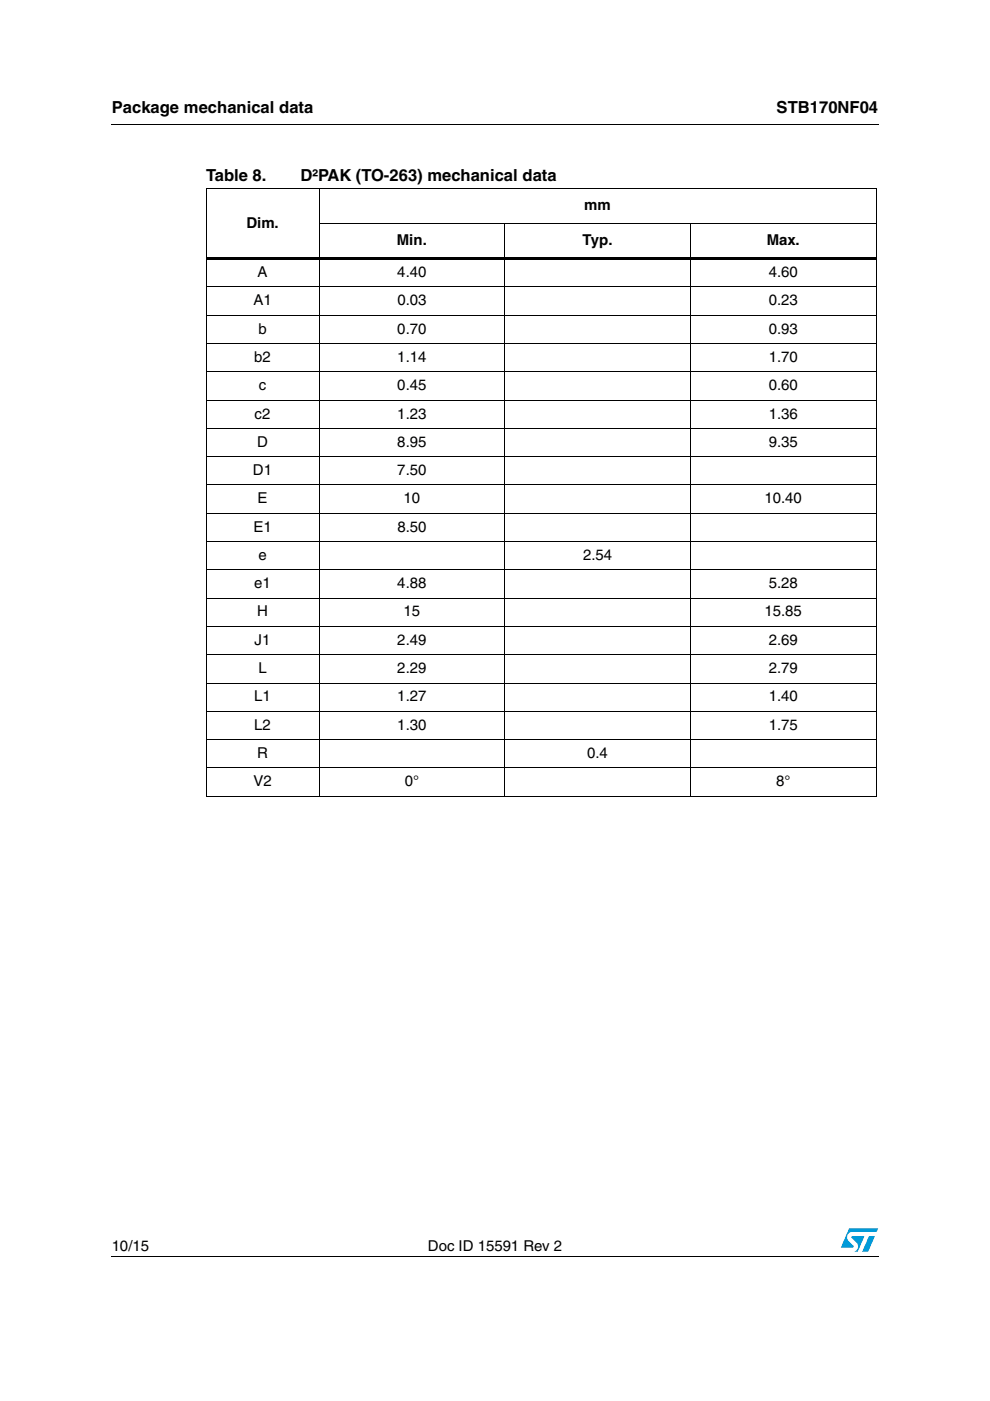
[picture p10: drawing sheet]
<svg xmlns="http://www.w3.org/2000/svg" width="210mm" height="297mm" viewBox="0 0 210 297" stroke-linecap="round" stroke-linejoin="round" font-family="sans-serif">
<g fill="#009ad9">
<path d="M184.2 262.1h1.3l-1.4 3.3h-1.3z"/>
<path d="M180 260.5h6.2l-.3 .7h-5.2a1.13 1.13 0 0 0-1 .7 1.13 1.13 0 0 0 .3 1.3l1 .9-.1 .4h-2.6z"/>
<path d="M180.6 262.1h2.7l-1.4 3.3h-.7a1.18 1.18 0 0 0 .4-1.9l-1.1-1z"/>
</g>
<path d="M23.6 26.2l.1 .2zM43.6 54.6h142.2v.6h-142.2zM23.6 266.3l.1 .1z" fill="#000"/>
<g fill="none" stroke="#000" stroke-width=".21">
<path d="M23.7 26.3h162.6M67.6 40v128.9M43.6 40h142.2M43.7 40.1v128.6M67.6 47.5h118.2M107 47.4v121.5M146.4 47.4v121.5M185.8 40.1v128.6M43.6 60.8h142.2M43.6 66.8h142.2M43.6 72.9h142.2M43.6 78.8h142.2"/>
<path d="M43.6 84.8h142.2M43.6 90.8h142.2M43.6 96.8h142.2M43.6 102.8h142.2M43.6 108.8h142.2M43.6 114.8h142.2M43.6 120.8h142.2M43.6 126.8h142.2M43.6 132.8h142.2M43.6 138.8h142.2M43.6 144.8h142.2M43.6 150.8h142.2"/>
<path d="M43.6 156.8h142.2M43.6 162.8h142.2M43.6 168.8h142.2M23.7 266.4h162.6"/>
</g>
<g font-size="3.5">
<text x="23.7" y="23.9">Package mechanical data</text>
<text x="164.6" y="23.9">STB170NF04</text>
<text x="43.7" y="38.5">Table 8.</text>
<text x="63.7" y="38.5">D²PAK (TO-263) mechanical data</text>
</g>
<g font-size="3.2">
<text x="123.9" y="44.6">mm</text>
<text x="52.2" y="48.3">Dim.</text>
<text x="84.2" y="52">Min.</text>
<text x="123.5" y="52">Typ.</text>
<text x="162.6" y="52">Max.</text>
<text x="54.6" y="58.7">A</text>
<text x="84.2" y="58.7">4.40</text>
<text x="163" y="58.7">4.60</text>
<text x="53.7" y="64.7">A1</text>
<text x="84.3" y="64.7">0.03</text>
<text x="163" y="64.7">0.23</text>
<text x="54.8" y="70.7">b</text>
<text x="84.2" y="70.7">0.70</text>
<text x="163" y="70.7">0.93</text>
<text x="53.9" y="76.7">b2</text>
<text x="84.2" y="76.7">1.14</text>
<text x="163" y="76.7">1.70</text>
<text x="54.9" y="82.7">c</text>
<text x="84.2" y="82.7">0.45</text>
<text x="163" y="82.7">0.60</text>
<text x="54" y="88.7">c2</text>
<text x="84.2" y="88.7">1.23</text>
<text x="163" y="88.7">1.36</text>
<text x="54.5" y="94.7">D</text>
<text x="84.2" y="94.7">8.95</text>
<text x="163" y="94.7">9.35</text>
<text x="53.6" y="100.7">D1</text>
<text x="84.2" y="100.7">7.50</text>
<text x="54.6" y="106.7">E</text>
<text x="85.6" y="106.7">10</text>
<text x="162.1" y="106.7">10.40</text>
<text x="53.7" y="112.7">E1</text>
<text x="84.3" y="112.7">8.50</text>
<text x="54.8" y="118.7">e</text>
<text x="123.6" y="118.7">2.54</text>
<text x="53.9" y="124.7">e1</text>
<text x="84.2" y="124.7">4.88</text>
<text x="163" y="124.7">5.28</text>
<text x="54.5" y="130.7">H</text>
<text x="85.6" y="130.7">15</text>
<text x="162.1" y="130.7">15.85</text>
<text x="54" y="136.7">J1</text>
<text x="84.2" y="136.7">2.49</text>
<text x="163" y="136.7">2.69</text>
<text x="54.8" y="142.7">L</text>
<text x="84.2" y="142.7">2.29</text>
<text x="163" y="142.7">2.79</text>
<text x="53.9" y="148.7">L1</text>
<text x="84.2" y="148.7">1.27</text>
<text x="163" y="148.7">1.40</text>
<text x="53.9" y="154.7">L2</text>
<text x="84.2" y="154.7">1.30</text>
<text x="163" y="154.7">1.75</text>
<text x="54.5" y="160.7">R</text>
<text x="124.5" y="160.7">0.4</text>
<text x="53.7" y="166.7">V2</text>
<text x="85.8" y="166.7">0°</text>
<text x="164.6" y="166.7">8°</text>
<text x="23.7" y="265.1">10/15</text>
<text x="90.7" y="265.1">Doc ID 15591 Rev 2</text>
</g>
</svg>
